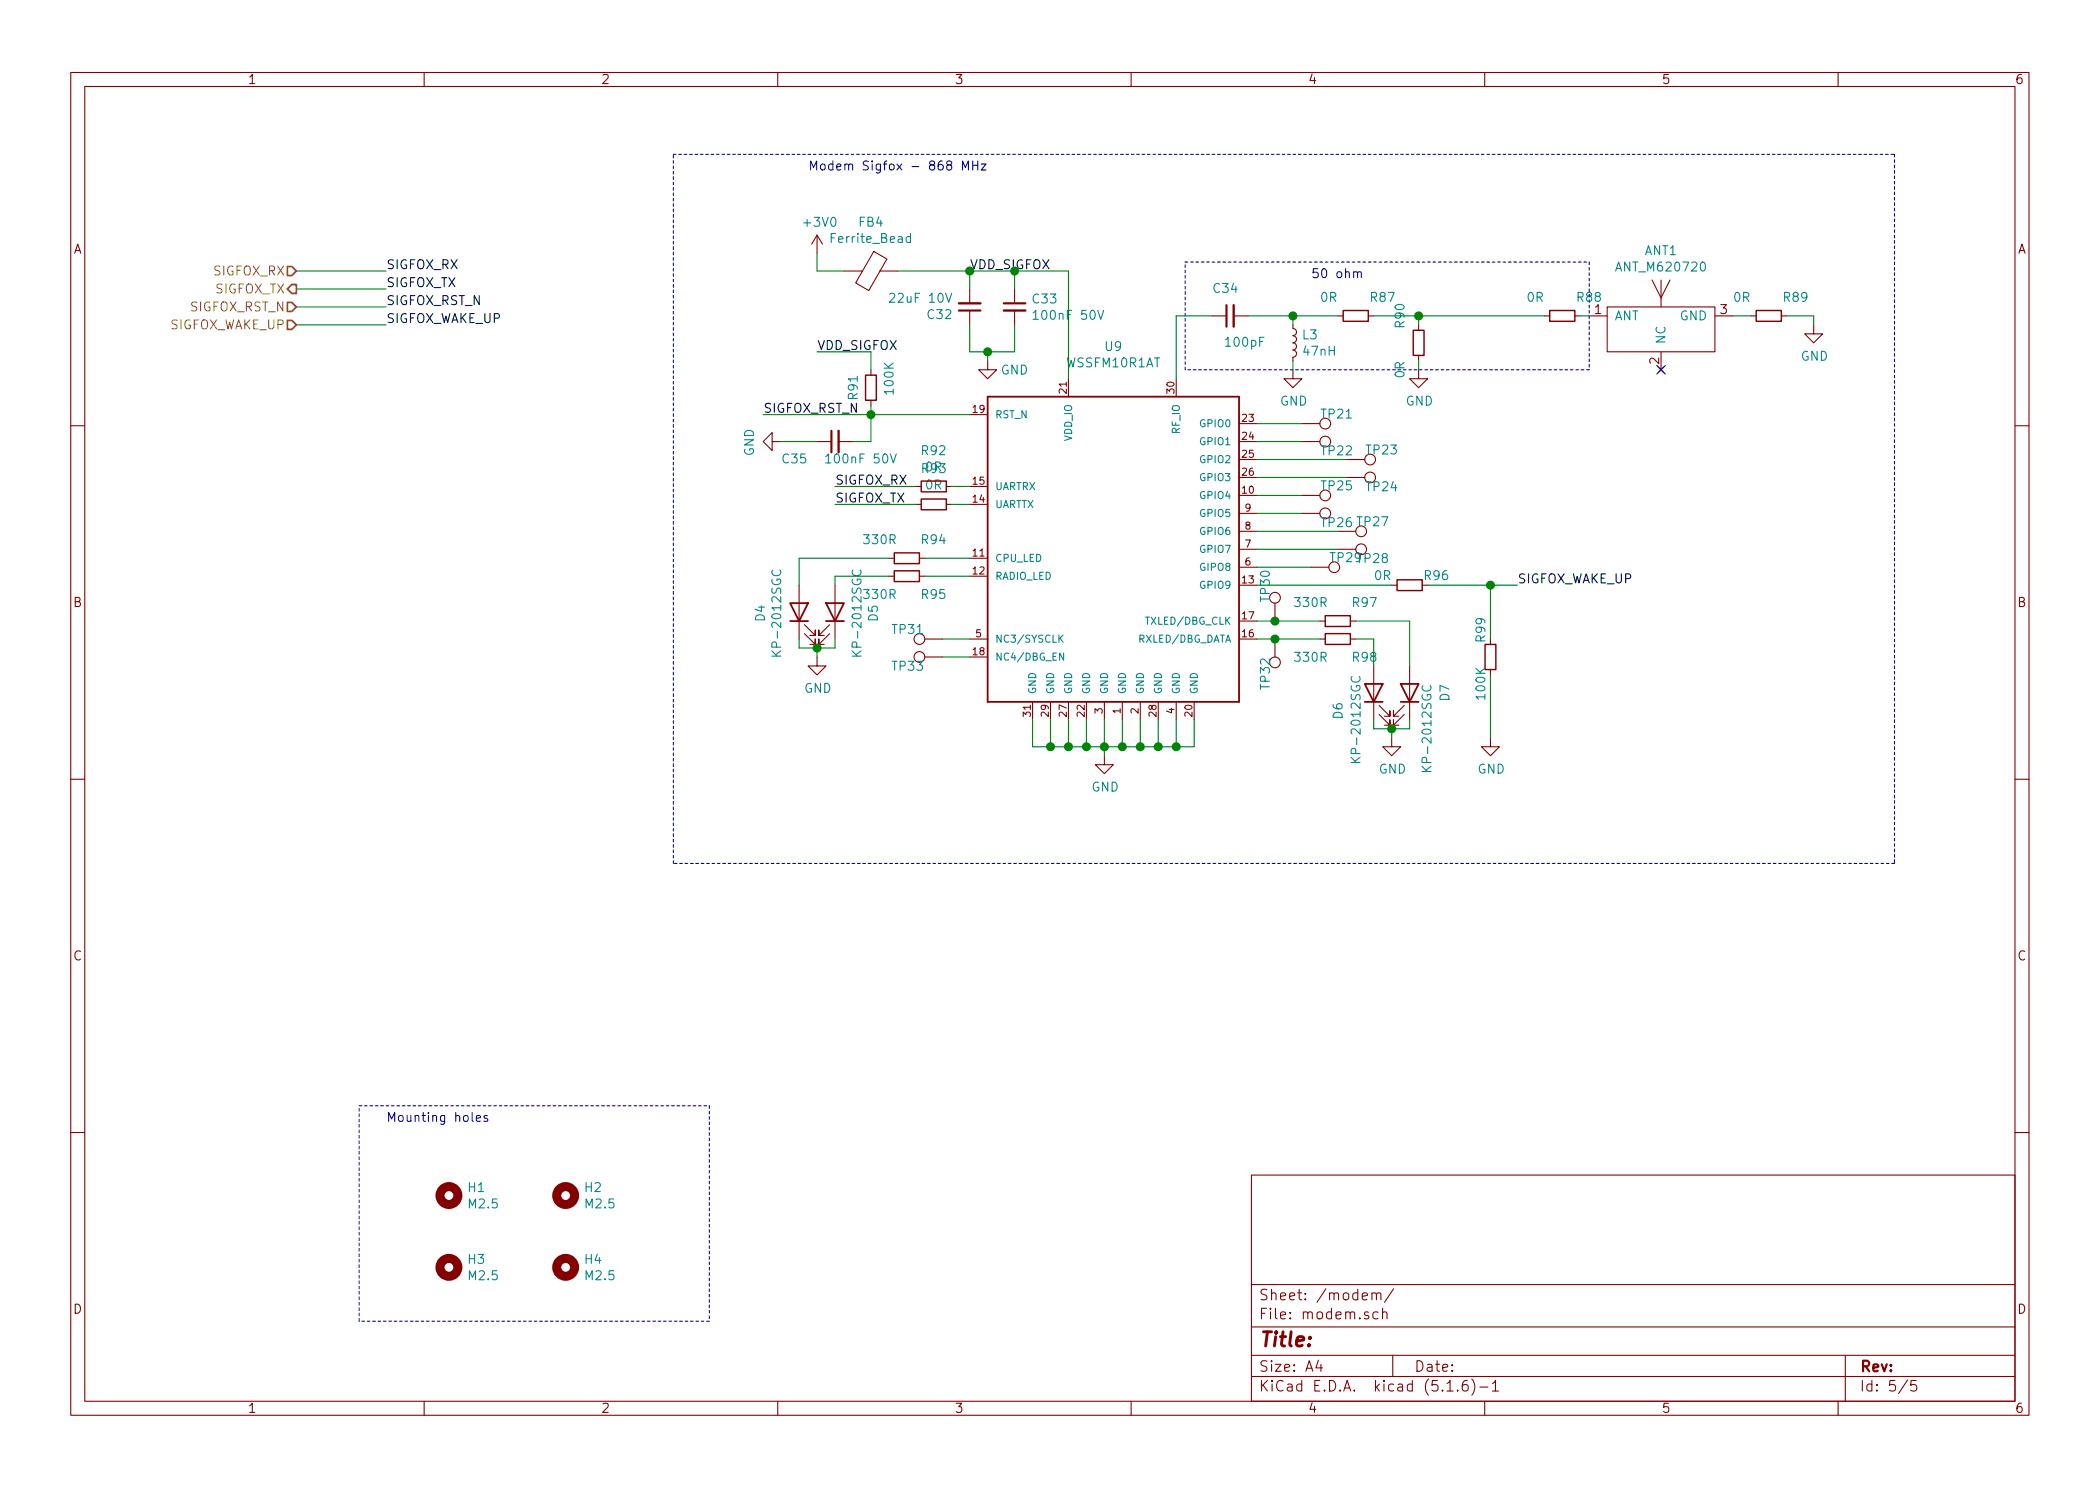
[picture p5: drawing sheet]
EESchema Schematic File Version 4
EELAYER 30 0
EELAYER END
$Descr A4 11693 8268
encoding utf-8
Sheet 5 5
Title ""
Date ""
Rev ""
Comp ""
Comment1 ""
Comment2 ""
Comment3 ""
Comment4 ""
$EndDescr
$Comp
L sweet:WSSFM10R1AT U9
U 1 1
P 6200 3100
F 0 "U9" H 6200 4281 50  0000 C CNN
F 1 "WSSFM10R1AT" H 6200 4190 50  0000 C CNN
F 2 "sweet:XCVR_WSSFM10R1AT" H 6200 3300 50  0001 L BNN
F 3 "https://yadom.fr/media/product-attachment//home/magento///File-1572880994.pdf" H 6200 3300 50  0001 L BNN
	1    6200 3100
	1    0    0    -1  
$EndComp
$Comp
L power:+3V0 #PWR?
U 1 1
P 4550 1400
AR Path="/5FBD9002/5FCA7D92" Ref="#PWR?"  Part="1" 
AR Path="/5FC09B33/5FCA7D92" Ref="#PWR?"  Part="1" 
AR Path="/5FCA0FE0/5FCA7D92" Ref="#PWR079"  Part="1" 
F 0 "#PWR079" H 4550 1250 50  0001 C CNN
F 1 "+3V0" H 4565 1573 50  0000 C CNN
F 2 "" H 4550 1400 50  0001 C CNN
F 3 "" H 4550 1400 50  0001 C CNN
	1    4550 1400
	1    0    0    -1  
$EndComp
Wire Wire Line
	4550 1400 4550 1500
$Comp
L Device:R_Small R92
U 1 1
P 5200 2700
F 0 "R92" V 5396 2700 50  0000 C CNN
F 1 "0R" V 5305 2700 50  0000 C CNN
F 2 "Resistor_SMD:R_0402_1005Metric" H 5200 2700 50  0001 C CNN
F 3 "~" H 5200 2700 50  0001 C CNN
	1    5200 2700
	0    -1   -1   0   
$EndComp
$Comp
L Device:R_Small R93
U 1 1
P 5200 2800
F 0 "R93" V 5396 2800 50  0000 C CNN
F 1 "0R" V 5305 2800 50  0000 C CNN
F 2 "Resistor_SMD:R_0402_1005Metric" H 5200 2800 50  0001 C CNN
F 3 "~" H 5200 2800 50  0001 C CNN
	1    5200 2800
	0    1    -1   0   
$EndComp
Wire Wire Line
	5400 2700 5300 2700
Wire Wire Line
	5300 2800 5400 2800
$Comp
L Device:LED D4
U 1 1
P 4450 3400
F 0 "D4" H 4443 3617 50  0000 C CNN
F 1 "KP-2012SGC" H 4443 3526 50  0000 C CNN
F 2 "plant_monitor:KP-2012SGC" H 4450 3400 50  0001 C CNN
F 3 "http://www.farnell.com/datasheets/2045909.pdf" H 4450 3400 50  0001 C CNN
F 4 "1318243" H 4450 3400 50  0001 C CNN "farnell"
	1    4450 3400
	0    -1   -1   0   
$EndComp
$Comp
L Device:R_Small R?
U 1 1
P 5050 3100
AR Path="/5FC09B33/5FCAD1AF" Ref="R?"  Part="1" 
AR Path="/5FCA0FE0/5FCAD1AF" Ref="R94"  Part="1" 
F 0 "R94" V 5150 2950 50  0000 C CNN
F 1 "330R" V 5150 3250 50  0000 C CNN
F 2 "Resistor_SMD:R_0402_1005Metric" H 5050 3100 50  0001 C CNN
F 3 "~" H 5050 3100 50  0001 C CNN
	1    5050 3100
	0    -1   -1   0   
$EndComp
$Comp
L Device:R_Small R?
U 1 1
P 5050 3200
AR Path="/5FC09B33/5FCAD697" Ref="R?"  Part="1" 
AR Path="/5FCA0FE0/5FCAD697" Ref="R95"  Part="1" 
F 0 "R95" V 5150 3050 50  0000 C CNN
F 1 "330R" V 5150 3350 50  0000 C CNN
F 2 "Resistor_SMD:R_0402_1005Metric" H 5050 3200 50  0001 C CNN
F 3 "~" H 5050 3200 50  0001 C CNN
	1    5050 3200
	0    -1   1    0   
$EndComp
Wire Wire Line
	5150 3100 5400 3100
Wire Wire Line
	5150 3200 5400 3200
Wire Wire Line
	4450 3100 4450 3250
Wire Wire Line
	4450 3100 4950 3100
$Comp
L Device:LED D5
U 1 1
P 4650 3400
F 0 "D5" H 4643 3617 50  0000 C CNN
F 1 "KP-2012SGC" H 4643 3526 50  0000 C CNN
F 2 "plant_monitor:KP-2012SGC" H 4650 3400 50  0001 C CNN
F 3 "http://www.farnell.com/datasheets/2045909.pdf" H 4650 3400 50  0001 C CNN
F 4 "1318243" H 4650 3400 50  0001 C CNN "farnell"
	1    4650 3400
	0    1    -1   0   
$EndComp
Wire Wire Line
	4650 3250 4650 3200
Wire Wire Line
	4650 3200 4950 3200
$Comp
L power:GND #PWR085
U 1 1
P 4550 3650
F 0 "#PWR085" H 4550 3400 50  0001 C CNN
F 1 "GND" H 4555 3477 50  0000 C CNN
F 2 "" H 4550 3650 50  0001 C CNN
F 3 "" H 4550 3650 50  0001 C CNN
	1    4550 3650
	1    0    0    -1  
$EndComp
Wire Wire Line
	4450 3550 4450 3600
Wire Wire Line
	4450 3600 4550 3600
Wire Wire Line
	4550 3600 4550 3650
Wire Wire Line
	4650 3600 4650 3550
Wire Wire Line
	4550 3600 4650 3600
Connection ~ 4550 3600
$Comp
L Connector:TestPoint TP?
U 1 1
P 5250 3550
AR Path="/5FBD9002/5FCD491E" Ref="TP?"  Part="1" 
AR Path="/5FCA0FE0/5FCD491E" Ref="TP31"  Part="1" 
F 0 "TP31" V 5300 3650 50  0000 L CNN
F 1 "TestPoint" V 5350 3350 50  0001 L CNN
F 2 "TestPoint:TestPoint_Pad_D1.0mm" H 5450 3550 50  0001 C CNN
F 3 "~" H 5450 3550 50  0001 C CNN
	1    5250 3550
	0    -1   -1   0   
$EndComp
$Comp
L Connector:TestPoint TP?
U 1 1
P 5250 3650
AR Path="/5FBD9002/5FCD6008" Ref="TP?"  Part="1" 
AR Path="/5FCA0FE0/5FCD6008" Ref="TP33"  Part="1" 
F 0 "TP33" V 5300 3750 50  0000 L CNN
F 1 "TestPoint" V 5350 3450 50  0001 L CNN
F 2 "TestPoint:TestPoint_Pad_D1.0mm" H 5450 3650 50  0001 C CNN
F 3 "~" H 5450 3650 50  0001 C CNN
	1    5250 3650
	0    -1   1    0   
$EndComp
Wire Wire Line
	5250 3650 5400 3650
Wire Wire Line
	5250 3550 5400 3550
Wire Wire Line
	6650 4150 6650 4000
Wire Wire Line
	5750 4000 5750 4150
Wire Wire Line
	6550 4000 6550 4150
Connection ~ 6550 4150
Wire Wire Line
	6550 4150 6650 4150
Wire Wire Line
	6450 4000 6450 4150
Connection ~ 6450 4150
Wire Wire Line
	6450 4150 6550 4150
Wire Wire Line
	6350 4000 6350 4150
Connection ~ 6350 4150
Wire Wire Line
	6350 4150 6450 4150
Wire Wire Line
	6250 4000 6250 4150
Connection ~ 6250 4150
Wire Wire Line
	6250 4150 6350 4150
Wire Wire Line
	6150 4000 6150 4150
Connection ~ 6150 4150
Wire Wire Line
	6150 4150 6250 4150
Wire Wire Line
	6050 4000 6050 4150
Connection ~ 6050 4150
Wire Wire Line
	6050 4150 6150 4150
Connection ~ 5950 4150
Wire Wire Line
	5950 4150 6050 4150
Connection ~ 5850 4150
Wire Wire Line
	5850 4150 5950 4150
Wire Wire Line
	5750 4150 5850 4150
Wire Wire Line
	5950 4000 5950 4150
Wire Wire Line
	5850 4000 5850 4150
$Comp
L Device:LED D6
U 1 1
P 7650 3850
F 0 "D6" H 7550 4050 50  0000 C CNN
F 1 "KP-2012SGC" H 7500 3950 50  0000 C CNN
F 2 "plant_monitor:KP-2012SGC" H 7650 3850 50  0001 C CNN
F 3 "http://www.farnell.com/datasheets/2045909.pdf" H 7650 3850 50  0001 C CNN
F 4 "1318243" H 7650 3850 50  0001 C CNN "farnell"
	1    7650 3850
	0    -1   -1   0   
$EndComp
$Comp
L Device:LED D7
U 1 1
P 7850 3850
F 0 "D7" H 7850 4050 50  0000 C CNN
F 1 "KP-2012SGC" H 7650 3950 50  0000 C CNN
F 2 "plant_monitor:KP-2012SGC" H 7850 3850 50  0001 C CNN
F 3 "http://www.farnell.com/datasheets/2045909.pdf" H 7850 3850 50  0001 C CNN
F 4 "1318243" H 7850 3850 50  0001 C CNN "farnell"
	1    7850 3850
	0    1    -1   0   
$EndComp
$Comp
L power:GND #PWR086
U 1 1
P 7750 4100
F 0 "#PWR086" H 7750 3850 50  0001 C CNN
F 1 "GND" H 7755 3927 50  0000 C CNN
F 2 "" H 7750 4100 50  0001 C CNN
F 3 "" H 7750 4100 50  0001 C CNN
	1    7750 4100
	1    0    0    -1  
$EndComp
Wire Wire Line
	7650 4000 7650 4050
Wire Wire Line
	7650 4050 7750 4050
Wire Wire Line
	7750 4050 7750 4100
Wire Wire Line
	7850 4050 7850 4000
Wire Wire Line
	7750 4050 7850 4050
Connection ~ 7750 4050
$Comp
L Device:R_Small R?
U 1 1
P 7450 3450
AR Path="/5FC09B33/5FCE18DB" Ref="R?"  Part="1" 
AR Path="/5FCA0FE0/5FCE18DB" Ref="R97"  Part="1" 
F 0 "R97" V 7550 3300 50  0000 C CNN
F 1 "330R" V 7550 3600 50  0000 C CNN
F 2 "Resistor_SMD:R_0402_1005Metric" H 7450 3450 50  0001 C CNN
F 3 "~" H 7450 3450 50  0001 C CNN
	1    7450 3450
	0    -1   -1   0   
$EndComp
$Comp
L Device:R_Small R?
U 1 1
P 7450 3550
AR Path="/5FC09B33/5FCE18E1" Ref="R?"  Part="1" 
AR Path="/5FCA0FE0/5FCE18E1" Ref="R98"  Part="1" 
F 0 "R98" V 7550 3400 50  0000 C CNN
F 1 "330R" V 7550 3700 50  0000 C CNN
F 2 "Resistor_SMD:R_0402_1005Metric" H 7450 3550 50  0001 C CNN
F 3 "~" H 7450 3550 50  0001 C CNN
	1    7450 3550
	0    -1   1    0   
$EndComp
Wire Wire Line
	7000 3450 7100 3450
Wire Wire Line
	7000 3550 7100 3550
Wire Wire Line
	7650 3550 7650 3700
Wire Wire Line
	7550 3550 7650 3550
Wire Wire Line
	7850 3450 7850 3700
Wire Wire Line
	7550 3450 7850 3450
$Comp
L Connector:TestPoint TP?
U 1 1
P 7250 2450
AR Path="/5FBD9002/5FCE9DBE" Ref="TP?"  Part="1" 
AR Path="/5FCA0FE0/5FCE9DBE" Ref="TP22"  Part="1" 
F 0 "TP22" V 7300 2550 50  0000 L CNN
F 1 "TestPoint" V 7350 2250 50  0001 L CNN
F 2 "TestPoint:TestPoint_Pad_D1.0mm" H 7450 2450 50  0001 C CNN
F 3 "~" H 7450 2450 50  0001 C CNN
	1    7250 2450
	0    1    1    0   
$EndComp
$Comp
L Connector:TestPoint TP?
U 1 1
P 7250 2350
AR Path="/5FBD9002/5FCE9DC4" Ref="TP?"  Part="1" 
AR Path="/5FCA0FE0/5FCE9DC4" Ref="TP21"  Part="1" 
F 0 "TP21" V 7300 2450 50  0000 L CNN
F 1 "TestPoint" V 7350 2150 50  0001 L CNN
F 2 "TestPoint:TestPoint_Pad_D1.0mm" H 7450 2350 50  0001 C CNN
F 3 "~" H 7450 2350 50  0001 C CNN
	1    7250 2350
	0    1    -1   0   
$EndComp
$Comp
L Connector:TestPoint TP?
U 1 1
P 7500 2650
AR Path="/5FBD9002/5FCEADDB" Ref="TP?"  Part="1" 
AR Path="/5FCA0FE0/5FCEADDB" Ref="TP24"  Part="1" 
F 0 "TP24" V 7550 2750 50  0000 L CNN
F 1 "TestPoint" V 7600 2450 50  0001 L CNN
F 2 "TestPoint:TestPoint_Pad_D1.0mm" H 7700 2650 50  0001 C CNN
F 3 "~" H 7700 2650 50  0001 C CNN
	1    7500 2650
	0    1    1    0   
$EndComp
$Comp
L Connector:TestPoint TP?
U 1 1
P 7500 2550
AR Path="/5FBD9002/5FCEADE1" Ref="TP?"  Part="1" 
AR Path="/5FCA0FE0/5FCEADE1" Ref="TP23"  Part="1" 
F 0 "TP23" V 7550 2650 50  0000 L CNN
F 1 "TestPoint" V 7600 2350 50  0001 L CNN
F 2 "TestPoint:TestPoint_Pad_D1.0mm" H 7700 2550 50  0001 C CNN
F 3 "~" H 7700 2550 50  0001 C CNN
	1    7500 2550
	0    1    -1   0   
$EndComp
$Comp
L Connector:TestPoint TP?
U 1 1
P 7250 2850
AR Path="/5FBD9002/5FCED207" Ref="TP?"  Part="1" 
AR Path="/5FCA0FE0/5FCED207" Ref="TP26"  Part="1" 
F 0 "TP26" V 7300 2950 50  0000 L CNN
F 1 "TestPoint" V 7350 2650 50  0001 L CNN
F 2 "TestPoint:TestPoint_Pad_D1.0mm" H 7450 2850 50  0001 C CNN
F 3 "~" H 7450 2850 50  0001 C CNN
	1    7250 2850
	0    1    1    0   
$EndComp
$Comp
L Connector:TestPoint TP?
U 1 1
P 7250 2750
AR Path="/5FBD9002/5FCED20D" Ref="TP?"  Part="1" 
AR Path="/5FCA0FE0/5FCED20D" Ref="TP25"  Part="1" 
F 0 "TP25" V 7300 2850 50  0000 L CNN
F 1 "TestPoint" V 7350 2550 50  0001 L CNN
F 2 "TestPoint:TestPoint_Pad_D1.0mm" H 7450 2750 50  0001 C CNN
F 3 "~" H 7450 2750 50  0001 C CNN
	1    7250 2750
	0    1    -1   0   
$EndComp
$Comp
L Connector:TestPoint TP?
U 1 1
P 7450 3050
AR Path="/5FBD9002/5FCEE536" Ref="TP?"  Part="1" 
AR Path="/5FCA0FE0/5FCEE536" Ref="TP28"  Part="1" 
F 0 "TP28" V 7500 3150 50  0000 L CNN
F 1 "TestPoint" V 7550 2850 50  0001 L CNN
F 2 "TestPoint:TestPoint_Pad_D1.0mm" H 7650 3050 50  0001 C CNN
F 3 "~" H 7650 3050 50  0001 C CNN
	1    7450 3050
	0    1    1    0   
$EndComp
$Comp
L Connector:TestPoint TP?
U 1 1
P 7450 2950
AR Path="/5FBD9002/5FCEE53C" Ref="TP?"  Part="1" 
AR Path="/5FCA0FE0/5FCEE53C" Ref="TP27"  Part="1" 
F 0 "TP27" V 7500 3050 50  0000 L CNN
F 1 "TestPoint" V 7550 2750 50  0001 L CNN
F 2 "TestPoint:TestPoint_Pad_D1.0mm" H 7650 2950 50  0001 C CNN
F 3 "~" H 7650 2950 50  0001 C CNN
	1    7450 2950
	0    1    -1   0   
$EndComp
$Comp
L Connector:TestPoint TP?
U 1 1
P 7300 3150
AR Path="/5FBD9002/5FCEF642" Ref="TP?"  Part="1" 
AR Path="/5FCA0FE0/5FCEF642" Ref="TP29"  Part="1" 
F 0 "TP29" V 7350 3250 50  0000 L CNN
F 1 "TestPoint" V 7400 2950 50  0001 L CNN
F 2 "TestPoint:TestPoint_Pad_D1.0mm" H 7500 3150 50  0001 C CNN
F 3 "~" H 7500 3150 50  0001 C CNN
	1    7300 3150
	0    1    -1   0   
$EndComp
Wire Wire Line
	7000 3050 7450 3050
Wire Wire Line
	7000 3150 7300 3150
Wire Wire Line
	7000 2950 7450 2950
Wire Wire Line
	7000 2850 7250 2850
Wire Wire Line
	7000 2750 7250 2750
Wire Wire Line
	7000 2650 7500 2650
Wire Wire Line
	7000 2550 7500 2550
Wire Wire Line
	7000 2450 7250 2450
Wire Wire Line
	7000 2350 7250 2350
$Comp
L Device:C_Small C?
U 1 1
P 5650 1700
AR Path="/5FC09B33/5FCFE262" Ref="C?"  Part="1" 
AR Path="/5FCA0FE0/5FCFE262" Ref="C33"  Part="1" 
F 0 "C33" H 5742 1746 50  0000 L CNN
F 1 "100nF 50V" H 5742 1655 50  0000 L CNN
F 2 "Capacitor_SMD:C_0402_1005Metric" H 5650 1700 50  0001 C CNN
F 3 "~" H 5650 1700 50  0001 C CNN
	1    5650 1700
	1    0    0    -1  
$EndComp
$Comp
L Device:C_Small C?
U 1 1
P 5400 1700
AR Path="/5FC09B33/5FCFFB57" Ref="C?"  Part="1" 
AR Path="/5FCA0FE0/5FCFFB57" Ref="C32"  Part="1" 
F 0 "C32" H 5492 1746 50  0000 L CNN
F 1 "22uF 10V" H 5492 1655 50  0000 L CNN
F 2 "Capacitor_SMD:C_0805_2012Metric_Pad1.15x1.40mm_HandSolder" H 5400 1700 50  0001 C CNN
F 3 "~" H 5400 1700 50  0001 C CNN
F 4 "2494270" H 5400 1700 50  0001 C CNN "farnell"
	1    5400 1700
	-1   0    0    1   
$EndComp
Wire Wire Line
	5950 1500 5950 2100
Wire Wire Line
	5650 1500 5650 1600
Connection ~ 5650 1500
Wire Wire Line
	5650 1500 5950 1500
Wire Wire Line
	5400 1500 5400 1600
Wire Wire Line
	5400 1500 5650 1500
Wire Wire Line
	5400 1800 5400 1950
Wire Wire Line
	5400 1950 5500 1950
Wire Wire Line
	5650 1950 5650 1800
$Comp
L power:GND #PWR081
U 1 1
P 5500 2000
F 0 "#PWR081" H 5500 1750 50  0001 C CNN
F 1 "GND" H 5650 1950 50  0000 C CNN
F 2 "" H 5500 2000 50  0001 C CNN
F 3 "" H 5500 2000 50  0001 C CNN
	1    5500 2000
	1    0    0    -1  
$EndComp
Wire Wire Line
	5500 2000 5500 1950
Connection ~ 5500 1950
Wire Wire Line
	5500 1950 5650 1950
Wire Wire Line
	5000 1500 5400 1500
Connection ~ 5400 1500
$Comp
L Device:Ferrite_Bead FB4
U 1 1
P 4850 1500
F 0 "FB4" V 4576 1500 50  0000 C CNN
F 1 "Ferrite_Bead" V 4667 1500 50  0000 C CNN
F 2 "Resistor_SMD:R_0402_1005Metric" V 4780 1500 50  0001 C CNN
F 3 "~" H 4850 1500 50  0001 C CNN
	1    4850 1500
	0    1    1    0   
$EndComp
Wire Wire Line
	4550 1500 4700 1500
$Comp
L Device:R_Small R?
U 1 1
P 4850 2150
AR Path="/5FC09B33/5FD17DB0" Ref="R?"  Part="1" 
AR Path="/5FCA0FE0/5FD17DB0" Ref="R91"  Part="1" 
F 0 "R91" V 4750 2150 50  0000 C CNN
F 1 "100K" V 4950 2100 50  0000 C CNN
F 2 "Resistor_SMD:R_0402_1005Metric" H 4850 2150 50  0001 C CNN
F 3 "~" H 4850 2150 50  0001 C CNN
	1    4850 2150
	1    0    0    1   
$EndComp
Wire Wire Line
	4850 2050 4850 1950
Wire Wire Line
	5400 2300 4850 2300
Wire Wire Line
	4850 2300 4850 2250
$Comp
L Device:C_Small C?
U 1 1
P 4650 2450
AR Path="/5FC09B33/5FD1C707" Ref="C?"  Part="1" 
AR Path="/5FCA0FE0/5FD1C707" Ref="C35"  Part="1" 
F 0 "C35" V 4550 2600 50  0000 L CNN
F 1 "100nF 50V" V 4550 2100 50  0000 L CNN
F 2 "Capacitor_SMD:C_0402_1005Metric" H 4650 2450 50  0001 C CNN
F 3 "~" H 4650 2450 50  0001 C CNN
	1    4650 2450
	0    -1   -1   0   
$EndComp
Wire Wire Line
	4750 2450 4850 2450
Wire Wire Line
	4850 2450 4850 2300
Connection ~ 4850 2300
$Comp
L power:GND #PWR084
U 1 1
P 4350 2450
F 0 "#PWR084" H 4350 2200 50  0001 C CNN
F 1 "GND" H 4355 2277 50  0000 C CNN
F 2 "" H 4350 2450 50  0001 C CNN
F 3 "" H 4350 2450 50  0001 C CNN
	1    4350 2450
	0    1    1    0   
$EndComp
Wire Wire Line
	4350 2450 4550 2450
$Comp
L Device:C_Small C?
U 1 1
P 6850 1750
AR Path="/5FC09B33/5FD29985" Ref="C?"  Part="1" 
AR Path="/5FCA0FE0/5FD29985" Ref="C34"  Part="1" 
F 0 "C34" V 7000 1700 50  0000 L CNN
F 1 "100pF" V 6700 1550 50  0000 L CNN
F 2 "Capacitor_SMD:C_0402_1005Metric" H 6850 1750 50  0001 C CNN
F 3 "~" H 6850 1750 50  0001 C CNN
	1    6850 1750
	0    -1   -1   0   
$EndComp
$Comp
L Device:R_Small R?
U 1 1
P 7550 1750
AR Path="/5FC09B33/5FD2C1D3" Ref="R?"  Part="1" 
AR Path="/5FCA0FE0/5FD2C1D3" Ref="R87"  Part="1" 
F 0 "R87" V 7650 1600 50  0000 C CNN
F 1 "0R" V 7650 1900 50  0000 C CNN
F 2 "Resistor_SMD:R_0402_1005Metric" H 7550 1750 50  0001 C CNN
F 3 "~" H 7550 1750 50  0001 C CNN
	1    7550 1750
	0    -1   -1   0   
$EndComp
$Comp
L Device:L_Small L3
U 1 1
P 7200 1900
F 0 "L3" H 7248 1946 50  0000 L CNN
F 1 "47nH" H 7248 1855 50  0000 L CNN
F 2 "Inductor_SMD:L_0402_1005Metric" H 7200 1900 50  0001 C CNN
F 3 "~" H 7200 1900 50  0001 C CNN
	1    7200 1900
	1    0    0    -1  
$EndComp
Wire Wire Line
	6550 2100 6550 1750
Wire Wire Line
	6550 1750 6750 1750
Wire Wire Line
	6950 1750 7200 1750
Wire Wire Line
	7200 1750 7200 1800
Connection ~ 7200 1750
Wire Wire Line
	7200 1750 7450 1750
$Comp
L power:GND #PWR082
U 1 1
P 7200 2050
F 0 "#PWR082" H 7200 1800 50  0001 C CNN
F 1 "GND" H 7205 1877 50  0000 C CNN
F 2 "" H 7200 2050 50  0001 C CNN
F 3 "" H 7200 2050 50  0001 C CNN
	1    7200 2050
	1    0    0    -1  
$EndComp
Wire Wire Line
	7200 2000 7200 2050
$Comp
L sweet:ANT_M620720 ANT1
U 1 1
P 9250 1750
F 0 "ANT1" H 9250 2115 50  0000 C CNN
F 1 "ANT_M620720" H 9250 2024 50  0000 C CNN
F 2 "sweet:M620720" H 9050 1750 50  0001 C CNN
F 3 "http://datasheets.avx.com/ethertronics/AVX-E_M620720.pdf" H 9050 1750 50  0001 C CNN
F 4 "939-1066-1-ND" H 9250 1750 50  0001 C CNN "digikey"
	1    9250 1750
	1    0    0    -1  
$EndComp
$Comp
L Device:R_Small R?
U 1 1
P 8700 1750
AR Path="/5FC09B33/5FD3A629" Ref="R?"  Part="1" 
AR Path="/5FCA0FE0/5FD3A629" Ref="R88"  Part="1" 
F 0 "R88" V 8800 1600 50  0000 C CNN
F 1 "0R" V 8800 1900 50  0000 C CNN
F 2 "Resistor_SMD:R_0402_1005Metric" H 8700 1750 50  0001 C CNN
F 3 "~" H 8700 1750 50  0001 C CNN
	1    8700 1750
	0    -1   -1   0   
$EndComp
$Comp
L Device:R_Small R?
U 1 1
P 9850 1750
AR Path="/5FC09B33/5FD3C9BB" Ref="R?"  Part="1" 
AR Path="/5FCA0FE0/5FD3C9BB" Ref="R89"  Part="1" 
F 0 "R89" V 9950 1600 50  0000 C CNN
F 1 "0R" V 9950 1900 50  0000 C CNN
F 2 "Resistor_SMD:R_0402_1005Metric" H 9850 1750 50  0001 C CNN
F 3 "~" H 9850 1750 50  0001 C CNN
	1    9850 1750
	0    -1   -1   0   
$EndComp
Wire Wire Line
	7650 1750 7900 1750
Wire Wire Line
	9650 1750 9750 1750
Wire Wire Line
	9950 1750 10100 1750
$Comp
L power:GND #PWR080
U 1 1
P 10100 1800
F 0 "#PWR080" H 10100 1550 50  0001 C CNN
F 1 "GND" H 10105 1627 50  0000 C CNN
F 2 "" H 10100 1800 50  0001 C CNN
F 3 "" H 10100 1800 50  0001 C CNN
	1    10100 1800
	1    0    0    -1  
$EndComp
Wire Wire Line
	10100 1750 10100 1800
Wire Wire Line
	7000 3250 7750 3250
$Comp
L Device:R_Small R?
U 1 1
P 7850 3250
AR Path="/5FC09B33/5FD51B89" Ref="R?"  Part="1" 
AR Path="/5FCA0FE0/5FD51B89" Ref="R96"  Part="1" 
F 0 "R96" V 7900 3100 50  0000 C CNN
F 1 "0R" V 7900 3400 50  0000 C CNN
F 2 "Resistor_SMD:R_0402_1005Metric" H 7850 3250 50  0001 C CNN
F 3 "~" H 7850 3250 50  0001 C CNN
	1    7850 3250
	0    -1   -1   0   
$EndComp
$Comp
L Device:R_Small R?
U 1 1
P 8300 3650
AR Path="/5FC09B33/5FD64B14" Ref="R?"  Part="1" 
AR Path="/5FCA0FE0/5FD64B14" Ref="R99"  Part="1" 
F 0 "R99" V 8350 3500 50  0000 C CNN
F 1 "100K" V 8350 3800 50  0000 C CNN
F 2 "Resistor_SMD:R_0402_1005Metric" H 8300 3650 50  0001 C CNN
F 3 "~" H 8300 3650 50  0001 C CNN
	1    8300 3650
	-1   0    0    1   
$EndComp
Wire Wire Line
	7950 3250 8300 3250
Wire Wire Line
	8300 3250 8450 3250
Connection ~ 8300 3250
$Comp
L power:GND #PWR087
U 1 1
P 8300 4100
F 0 "#PWR087" H 8300 3850 50  0001 C CNN
F 1 "GND" H 8305 3927 50  0000 C CNN
F 2 "" H 8300 4100 50  0001 C CNN
F 3 "" H 8300 4100 50  0001 C CNN
	1    8300 4100
	1    0    0    -1  
$EndComp
Wire Wire Line
	8300 3750 8300 4100
Wire Wire Line
	8300 3250 8300 3550
$Comp
L power:GND #PWR088
U 1 1
P 6150 4200
F 0 "#PWR088" H 6150 3950 50  0001 C CNN
F 1 "GND" H 6155 4027 50  0000 C CNN
F 2 "" H 6150 4200 50  0001 C CNN
F 3 "" H 6150 4200 50  0001 C CNN
	1    6150 4200
	1    0    0    -1  
$EndComp
Wire Wire Line
	6150 4150 6150 4200
Text Label 5400 1500 0    50   ~ 0
VDD_SIGFOX
Text Label 4550 1950 0    50   ~ 0
VDD_SIGFOX
Wire Wire Line
	4850 1950 4550 1950
Wire Wire Line
	8850 1750 8800 1750
Wire Notes Line
	3750 850  10550 850 
Wire Notes Line
	10550 850  10550 4800
Wire Notes Line
	10550 4800 3750 4800
Wire Notes Line
	3750 4800 3750 850 
Text Notes 4500 950  0    50   ~ 0
Modem Sigfox - 868 MHz
NoConn ~ 9250 2050
Text Notes 7300 1550 0    50   ~ 0
50 ohm
Wire Notes Line
	6600 1450 8850 1450
Wire Notes Line
	8850 1450 8850 2050
Wire Notes Line
	8850 2050 6600 2050
Wire Notes Line
	6600 2050 6600 1450
$Comp
L Connector:TestPoint TP?
U 1 1
P 7100 3550
AR Path="/5FBD9002/5FC80C7E" Ref="TP?"  Part="1" 
AR Path="/5FCA0FE0/5FC80C7E" Ref="TP32"  Part="1" 
F 0 "TP32" V 7150 3650 50  0000 L CNN
F 1 "TestPoint" V 7200 3350 50  0001 L CNN
F 2 "TestPoint:TestPoint_Pad_D1.0mm" H 7300 3550 50  0001 C CNN
F 3 "~" H 7300 3550 50  0001 C CNN
	1    7100 3550
	-1   0    0    1   
$EndComp
$Comp
L Connector:TestPoint TP?
U 1 1
P 7100 3450
AR Path="/5FBD9002/5FC84284" Ref="TP?"  Part="1" 
AR Path="/5FCA0FE0/5FC84284" Ref="TP30"  Part="1" 
F 0 "TP30" V 7150 3550 50  0000 L CNN
F 1 "TestPoint" V 7200 3250 50  0001 L CNN
F 2 "TestPoint:TestPoint_Pad_D1.0mm" H 7300 3450 50  0001 C CNN
F 3 "~" H 7300 3450 50  0001 C CNN
	1    7100 3450
	-1   0    0    -1  
$EndComp
Connection ~ 7100 3450
Wire Wire Line
	7100 3450 7350 3450
Connection ~ 7100 3550
Wire Wire Line
	7100 3550 7350 3550
$Comp
L Device:R_Small R?
U 1 1
P 7900 1900
AR Path="/5FC09B33/5FD061D0" Ref="R?"  Part="1" 
AR Path="/5FCA0FE0/5FD061D0" Ref="R90"  Part="1" 
F 0 "R90" V 8000 1750 50  0000 C CNN
F 1 "0R" V 8000 2050 50  0000 C CNN
F 2 "Resistor_SMD:R_0402_1005Metric" H 7900 1900 50  0001 C CNN
F 3 "~" H 7900 1900 50  0001 C CNN
	1    7900 1900
	-1   0    0    1   
$EndComp
Wire Wire Line
	7900 2050 7900 2000
$Comp
L power:GND #PWR083
U 1 1
P 7900 2050
F 0 "#PWR083" H 7900 1800 50  0001 C CNN
F 1 "GND" H 7905 1877 50  0000 C CNN
F 2 "" H 7900 2050 50  0001 C CNN
F 3 "" H 7900 2050 50  0001 C CNN
	1    7900 2050
	1    0    0    -1  
$EndComp
Wire Wire Line
	7900 1800 7900 1750
Connection ~ 7900 1750
Wire Wire Line
	7900 1750 8600 1750
Wire Wire Line
	1650 1500 2150 1500
Text HLabel 1650 1500 0    50   Input ~ 0
SIGFOX_RX
Text Label 2150 1500 0    50   ~ 0
SIGFOX_RX
Wire Wire Line
	1650 1600 2150 1600
Text HLabel 1650 1600 0    50   Output ~ 0
SIGFOX_TX
Text Label 2150 1600 0    50   ~ 0
SIGFOX_TX
Wire Wire Line
	1650 1700 2150 1700
Text HLabel 1650 1700 0    50   Input ~ 0
SIGFOX_RST_N
Text Label 2150 1700 0    50   ~ 0
SIGFOX_RST_N
Wire Wire Line
	1650 1800 2150 1800
Text HLabel 1650 1800 0    50   Input ~ 0
SIGFOX_WAKE_UP
Text Label 2150 1800 0    50   ~ 0
SIGFOX_WAKE_UP
Text Label 4650 2700 0    50   ~ 0
SIGFOX_RX
Text Label 4650 2800 0    50   ~ 0
SIGFOX_TX
Wire Wire Line
	4650 2700 5100 2700
Wire Wire Line
	4650 2800 5100 2800
Text Label 4250 2300 0    50   ~ 0
SIGFOX_RST_N
Wire Wire Line
	4250 2300 4850 2300
Text Label 8450 3250 0    50   ~ 0
SIGFOX_WAKE_UP
$Comp
L Mechanical:MountingHole H1
U 1 1
P 2500 6650
F 0 "H1" H 2600 6696 50  0000 L CNN
F 1 "M2.5" H 2600 6605 50  0000 L CNN
F 2 "MountingHole:MountingHole_2.7mm_M2.5" H 2500 6650 50  0001 C CNN
F 3 "~" H 2500 6650 50  0001 C CNN
	1    2500 6650
	1    0    0    -1  
$EndComp
$Comp
L Mechanical:MountingHole H2
U 1 1
P 3150 6650
F 0 "H2" H 3250 6696 50  0000 L CNN
F 1 "M2.5" H 3250 6605 50  0000 L CNN
F 2 "MountingHole:MountingHole_2.7mm_M2.5" H 3150 6650 50  0001 C CNN
F 3 "~" H 3150 6650 50  0001 C CNN
	1    3150 6650
	1    0    0    -1  
$EndComp
$Comp
L Mechanical:MountingHole H3
U 1 1
P 2500 7050
F 0 "H3" H 2600 7096 50  0000 L CNN
F 1 "M2.5" H 2600 7005 50  0000 L CNN
F 2 "MountingHole:MountingHole_2.7mm_M2.5" H 2500 7050 50  0001 C CNN
F 3 "~" H 2500 7050 50  0001 C CNN
	1    2500 7050
	1    0    0    -1  
$EndComp
$Comp
L Mechanical:MountingHole H4
U 1 1
P 3150 7050
F 0 "H4" H 3250 7096 50  0000 L CNN
F 1 "M2.5" H 3250 7005 50  0000 L CNN
F 2 "MountingHole:MountingHole_2.7mm_M2.5" H 3150 7050 50  0001 C CNN
F 3 "~" H 3150 7050 50  0001 C CNN
	1    3150 7050
	1    0    0    -1  
$EndComp
Wire Notes Line
	2000 6150 3950 6150
Wire Notes Line
	3950 6150 3950 7350
Wire Notes Line
	3950 7350 2000 7350
Wire Notes Line
	2000 7350 2000 6150
Text Notes 2150 6250 0    50   ~ 0
Mounting holes
$EndSCHEMATC
